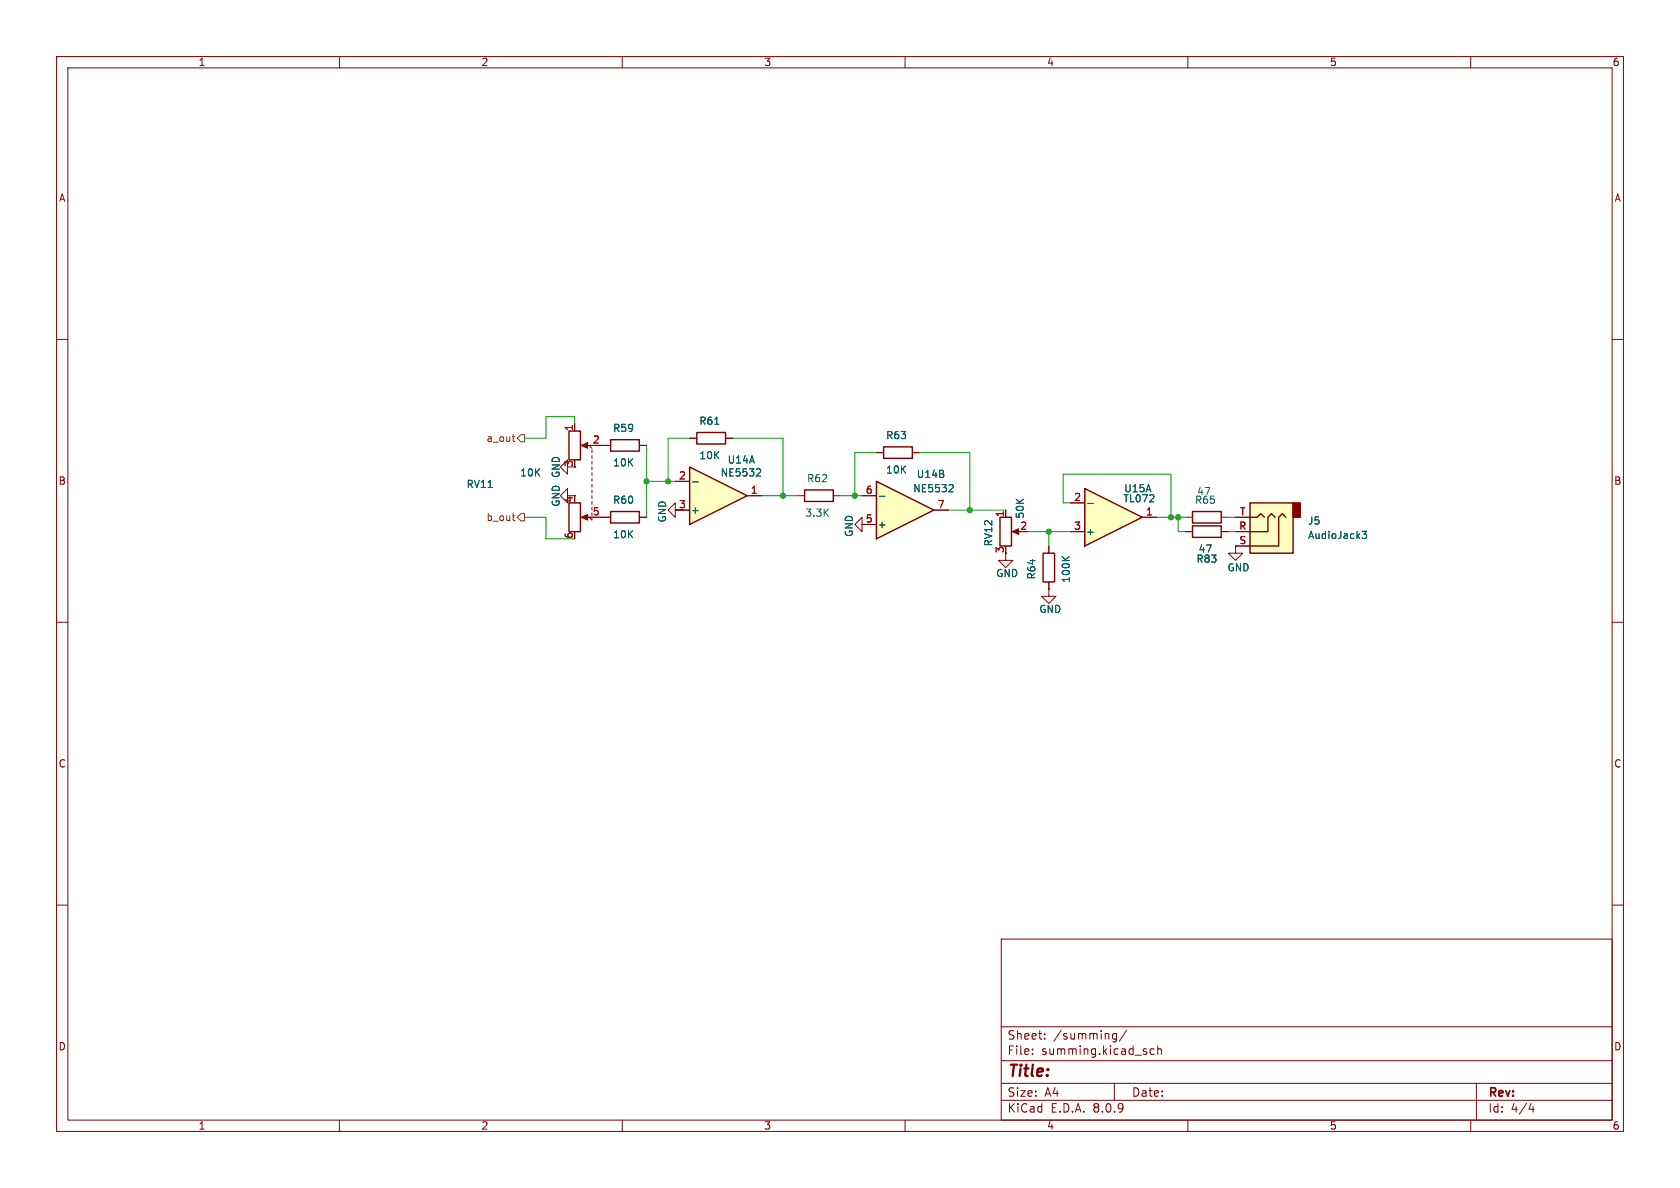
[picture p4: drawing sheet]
<svg xmlns="http://www.w3.org/2000/svg" width="297mm" height="210mm" viewBox="0 0 297 210" stroke-linecap="round" stroke-linejoin="round" font-family="sans-serif">
<g fill="none" stroke="#840000" stroke-width=".18">
<path d="M10 10h277v190h-277zM12 12h273v186h-273zM60 10v2M110 10v2M160 10v2M210 10v2M260 10v2M10 60h2M285 60h2M141 87.6h1.2M147.3 87.6h1.3M185.4 96.5v1.3"/>
<path d="M209.5 94h1.3M215.9 94h1.3M218.4 96.5v1.3h1.3l-1.3 1.3-1.2-1.3h1.2M218.4 96.5h.1M10 110h2M185.4 104.1v1.3h1.3l-1.3 1.3-1.3-1.3h1.3M185.4 104.1h.1M185.4 102.9v1.2M285 110h2M10 160h2M177 166h108v32h-108zM285 160h2"/>
<path d="M60 198v2M110 198v2M160 198v2M177 194.5h108M177 191.5h108M177 187.5h108M177 181.5h108M182.5 186.3v.1M182.5 185.5v.1M184.7 183.6v.1M184.7 182.8v.1M197 191.5v3"/>
<path d="M197.4 182.7v1.2l-.3 .3-.4-.1M197.4 182.8l-.4-.1-.3 .3v.4l.1 .2h.6M199.2 182.1l-1.3 2M204 185.5l-.4-.1-.3 .3v.4l.2 .2h.5M204.7 185.5l.2-.1 .3 .1 .1 .9M204.7 184.9v1.5M210 198v2M260 198v2M261 191.5v6.5M270.7 195l-.4 1.1h.9M271 195.6v1"/>
</g>
<path d="M142.2 86.6h5.1v2h-5.1zM184.4 97.8h2v5.1h-2zM210.8 93h5.1v2h-5.1z" fill="none" stroke="#840000" stroke-width=".25"/>
<path d="M187.8 98.4l.7 .7M189 98.4l-.7 .5" fill="none" stroke="#006464" stroke-width=".18"/>
<path d="M221 88.9h7.6v8.9h-7.6z" fill="#ffffc2"/>
<path d="M228.6 88.9h1.3v2.5h-1.3z" fill="#840000" stroke="#840000" stroke-width=".25"/>
<path d="M123.2 76.5h5.1v2h-5.1zM221 88.9h7.6v8.9h-7.6zM221 91.4h1.2l.7-.6 .6 .6M225.4 91.4l-.6-.6-.6 .6v2.6h-3.2M227.3 91.4l-.6-.6-.6 .6v5.1h-5.1" fill="none" stroke="#840000" stroke-width=".25"/>
<path d="M121.9 77.5h1.3M128.3 77.5h1.2M218.4 94h2.6M218.4 96.5h2.6M218.4 91.4h2.6" fill="none" stroke="#840000" stroke-width=".18"/>
<path d="M126.4 75h.7M240.8 93.9h.8l-.4 .5 .3 .1v.6l-.1 .1-.6-.1" fill="none" stroke="#006464" stroke-width=".18"/>
<path d="M191.8 86.4l10.1 5-10.1 5.1z" fill="#ffffc2"/>
<path d="M191.8 86.4l10.1 5-10.1 5.1z" fill="none" stroke="#840000" stroke-width=".25"/>
<path d="M189.2 88.9h2.6M189.2 94h2.6M201.9 91.4h2.6" fill="none" stroke="#840000" stroke-width=".18"/>
<path d="M192.3 89h1" fill="none" stroke="#006464" stroke-width=".18"/>
<path d="M121.9 82.6l10.2 5-10.2 5.1z" fill="#ffffc2"/>
<path d="M107.9 90.4h5.1v2.1h-5.1zM121.9 82.6l10.2 5-10.2 5.1zM176.8 91.4h2v5.1h-2zM210.8 90.4h5.1v2.1h-5.1z" fill="none" stroke="#840000" stroke-width=".25"/>
<path d="M106.7 91.4h1.2M113 91.4h1.3M119.4 85.1h2.5M120.6 90.2h-1.2v1.2l-1.3-1.2 1.3-1.3v1.3h2.5M132.1 87.6h2.5M177.8 97.8v1.3h1.3l-1.3 1.2-1.3-1.2h1.3M177.8 90.2v1.2M179.3 94h1M209.5 91.4h1.3M215.9 91.4h1.3" fill="none" stroke="#840000" stroke-width=".18"/>
<path d="M122.4 85.2h1M133.9 82.9h.5l.1 .3-.8 .9h.8" fill="none" stroke="#006464" stroke-width=".18"/>
<path d="M178.9 94l1.2-.5v1z" fill="#840000" stroke="#840000" stroke-width=".18"/>
<path d="M154.9 85.1l10.2 5.1-10.2 5.1z" fill="#ffffc2"/>
<path d="M100.6 76.2h2v5.1h-2zM107.9 77.7h5.1v2.1h-5.1zM156.2 79h5.1v2h-5.1zM100.6 88.9h2v5.1h-2zM154.9 85.1l10.2 5.1-10.2 5.1z" fill="none" stroke="#840000" stroke-width=".25"/>
<g fill="none" stroke="#840000" stroke-width=".18">
<path d="M101.6 74.9v1.3M103.1 78.7h4.8M104.1 78.7l.5 .5M104.6 79.5v.5M113 78.7h1.3M121.9 77.5h1.3M128.3 77.5h1.2M100.3 82.6v-1.3l-1.2 1.3 1.2 1.2v-1.2h1.3M100.3 87.6v-1.2l-1.2 1.2 1.2 1.3v-1.3h1.3M103.1 91.4h4.8M104.1 91.4l.5 .5v-.2M104.6 80.5v.5"/>
<path d="M104.6 81.5v.5M104.6 82.6v.5M104.6 83.6v.5M104.6 84.6v.5M104.6 85.6v.5M104.6 86.6v.5M104.6 87.6v.5M104.6 88.6v.6M113 91.4h1.3M119.4 90.2h2.5M119.4 85.1h2.5M132.1 87.6h2.5"/>
<path d="M152.4 87.6h2.5M153.7 92.7h-1.3v1.3l-1.3-1.3 1.3-1.3v1.3h2.5M154.9 80h1.3M161.3 80h1.3M165.1 90.2h2.5M177.8 90.2v1.2M185.4 96.5v1.3M189.2 88.9h2.6M189.2 94h2.6M201.9 91.4h2.6M209.5 94h1.3M215.9 94h1.3"/>
<path d="M218.4 96.5h.1M218.4 91.4h2.6M218.4 94h2.6M218.4 96.5h2.6M185.4 104.1h.1M185.4 102.9v1.2"/>
</g>
<path d="M126.4 75h.7M122.4 85.2h1M133.9 82.9h.5l.1 .3-.8 .9h.8M155.5 87.7h.9M168 85.7h.4l.1 .3-.8 .9h.8M187.8 98.4l.7 .7M189 98.4l-.7 .5M192.3 89h1M240.8 93.9h.8l-.4 .5 .3 .1v.6l-.1 .1-.6-.1" fill="none" stroke="#006464" stroke-width=".18"/>
<g fill="#840000" stroke="#840000" stroke-width=".18">
<path d="M102.7 78.7l1.2-.5v1z"/>
<path d="M102.7 91.4l1.2-.5v1z"/>
</g>
<path d="M90.5 77.2h.5M90.9 78h.1M92.1 76.8h.6v1.3h-.6l-.7-.6zM90.5 91.2h.5M90.9 92h.1M92.1 90.8h.6v1.3h-.6l-.7-.7z" fill="none" stroke="#725600" stroke-width=".18"/>
<g fill="none" stroke="#009600" stroke-width=".18">
<path d="M101.6 74.9v-1.2h-5.1v3.8h-3.8M114.3 78.7v12.7M121.9 77.5h-3.8v7.6M129.5 77.5h8.9v10.1M92.7 91.4h3.8v3.9h5.1M114.3 85.1h5.1M119.4 90.2h1.2M134.6 87.6h6.4M148.6 87.6h3.8M152.4 92.7h1.3M154.9 80h-3.8v7.6M162.6 80h8.8v10.2"/>
<path d="M167.6 90.2h10.2M181.6 94h7.6M185.4 94v2.5M189.2 88.9h-1.2v-5.1h19v7.6M204.5 91.4h5M208.3 91.4v2.6h1.2M217.2 91.4h1.2M217.2 94h1.2"/>
</g>
<g fill="#009600" stroke="#009600" stroke-width=".18">
<circle cx="118.1" cy="85.1" r=".46"/>
<circle cx="138.4" cy="87.6" r=".46"/>
<circle cx="114.3" cy="85.1" r=".46"/>
<circle cx="171.4" cy="90.2" r=".46"/>
<circle cx="208.3" cy="91.4" r=".46"/>
<circle cx="207" cy="91.4" r=".46"/>
<circle cx="185.4" cy="94" r=".46"/>
<circle cx="151.1" cy="87.6" r=".46"/>
</g>
<text font-size="2.8" fill="#840000" x="178" y="190.9">Title:</text>
<g font-size="2.1" fill="#840000">
<text x="178" y="184">Sheet:</text>
<text x="186.2" y="184">/summing/</text>
<text x="178" y="186.7">File:</text>
<text x="184.1" y="186.7">summing.kicad_sch</text>
<text x="178" y="196.9">KiCad</text>
<text x="178" y="194.1">Size:</text>
<text x="184.7" y="194.1">A4</text>
<text x="185.7" y="196.9">E.D.A.</text>
<text x="193.3" y="196.9">8.0.9</text>
<text x="200" y="194.1">Date:</text>
<text x="263" y="194.3">Rev:</text>
<text x="263" y="196.9">Id:</text>
<text x="267.1" y="196.9">4/4</text>
</g>
<g font-size="1.8" fill="#840000">
<text x="35" y="11.9">1</text>
<text x="85" y="11.9">2</text>
<text x="135" y="11.9">3</text>
<text x="185" y="11.9">4</text>
<text x="235" y="11.9">5</text>
<text x="285" y="11.9">6</text>
<text x="10.3" y="35.9">A</text>
<text x="285.3" y="35.9">A</text>
<text x="10.3" y="85.9">B</text>
<text x="101.3" y="89" transform="rotate(-90 101.3 89)">4</text>
<text x="119.9" y="89.9">3</text>
<text x="285.3" y="85.9">B</text>
<text x="177.5" y="97.9" transform="rotate(-90 177.5 97.9)">3</text>
<text x="10.3" y="135.9">C</text>
<text x="285.3" y="135.9">C</text>
<text x="10.3" y="185.9">D</text>
<text x="285.3" y="185.9">D</text>
<text x="35" y="199.9">1</text>
<text x="85" y="199.9">2</text>
<text x="135" y="199.9">3</text>
<text x="185" y="199.9">4</text>
<text x="235" y="199.9">5</text>
<text x="285" y="199.9">6</text>
</g>
<g font-size="1.8" fill="#a90000">
<text x="101.3" y="76.3" transform="rotate(-90 101.3 76.3)">1</text>
<text x="101.3" y="82.6" transform="rotate(-90 101.3 82.6)">3</text>
<text x="104.7" y="78.5">2</text>
<text x="119.9" y="84.8">2</text>
<text x="132.6" y="87.4">1</text>
<text x="153" y="87.4">6</text>
<text x="165.7" y="89.9">7</text>
<text x="189.8" y="88.6">2</text>
<text x="101.3" y="95.3" transform="rotate(-90 101.3 95.3)">6</text>
<text x="104.7" y="91.2">5</text>
<text x="153" y="92.5">5</text>
<text x="177.5" y="91.5" transform="rotate(-90 177.5 91.5)">1</text>
<text x="180.3" y="93.7">2</text>
<text x="189.8" y="93.7">3</text>
<text x="202.5" y="91.2">1</text>
<text x="219" y="93.7">R</text>
<text x="219.1" y="91.2">T</text>
<text x="219" y="96.3">S</text>
</g>
<g font-size="1.8" fill="#006464">
<text x="108.3" y="76.6">R59</text>
<text x="123.5" y="75.3">R61</text>
<text x="156.5" y="77.8">R63</text>
<text x="108.3" y="82.7">10K</text>
<text x="123.5" y="81.4">10K</text>
<text x="128.5" y="82.1">U14A</text>
<text x="156.5" y="83.9">10K</text>
<text x="82.4" y="86.5">RV11</text>
<text x="91.9" y="84.4">10K</text>
<text x="99.2" y="89.7" transform="rotate(-90 99.2 89.7)">GND GND</text>
<text x="108.3" y="89.3">R60</text>
<text x="127.3" y="84.4">NE5532</text>
<text x="142.6" y="85.4">R62</text>
<text x="161.3" y="87.2">NE5532</text>
<text x="162" y="84.7">U14B</text>
<text x="198.5" y="89">TL072</text>
<text x="198.6" y="87.2">U15A</text>
<text x="211.2" y="89.3">R65</text>
<text x="211.5" y="87.7">47</text>
<text x="108.3" y="95.4">10K</text>
<text x="118" y="92.5" transform="rotate(-90 118 92.5)">GND</text>
<text x="122" y="91">+</text>
<text x="142.3" y="91.5">3.3K</text>
<text x="151" y="95" transform="rotate(-90 151 95)">GND</text>
<text x="155.1" y="93.6">+</text>
<text x="181.2" y="91.8" transform="rotate(-90 181.2 91.8)">50K</text>
<text x="191.9" y="94.8">+</text>
<text x="231.1" y="92.9">J5</text>
<text x="231.1" y="95.5">AudioJack3</text>
<text x="175.6" y="96.7" transform="rotate(-90 175.6 96.7)">RV12</text>
<text x="211.4" y="99.7">R83</text>
<text x="211.8" y="97.9">47</text>
<text x="216.9" y="101.2">GND</text>
<text x="176" y="102.2">GND</text>
<text x="183.2" y="102.5" transform="rotate(-90 183.2 102.5)">R64</text>
<text x="189.3" y="103.1" transform="rotate(-90 189.3 103.1)">100K</text>
<text x="183.6" y="108.6">GND</text>
</g>
<g font-size="1.8" fill="#725600">
<text x="85.9" y="78.3">a_out</text>
<text x="85.9" y="92.3">b_out</text>
</g>
</svg>
